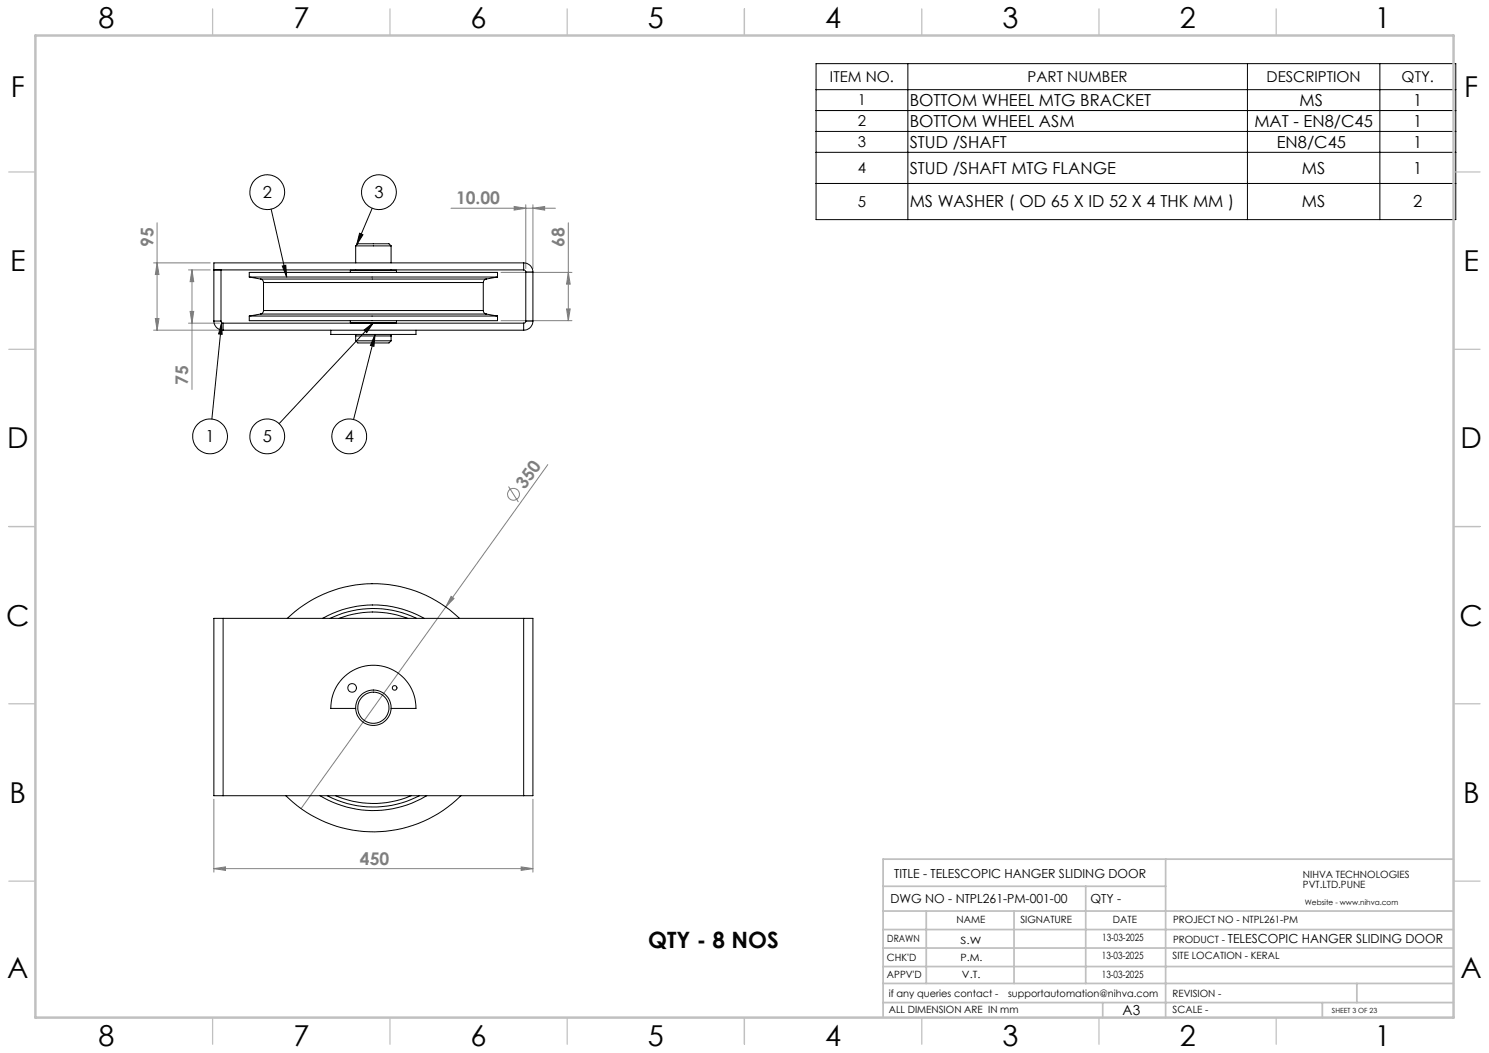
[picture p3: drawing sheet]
<svg xmlns="http://www.w3.org/2000/svg" width="420mm" height="297mm" viewBox="0 0 420 297" stroke-linecap="round" stroke-linejoin="round" font-family="sans-serif">
<g fill="none" stroke="#808080" stroke-width=".28">
<path d="M127.2 58.7h29.5M145 58.2l3.3 .5-3.3 .6zM148.3 57.7v18M150.3 58.7l3.3-.5v1.1zM150.3 57.7v18M43.3 74.2h16M44.3 74.2l.5 3.2h-1zM44.3 62.8v30.3M53.2 76.1h6.1M54.2 76.1l.4 3.3h-1zM54.2 76.1v33.8M141.3 76.8h20"/>
<path d="M160.3 76.8l.5 3.3h-1zM160.3 62.8v27.6M43.3 93.1h18.6M43.8 89.8h1l-.5 3.3zM53.2 91.2h8.7M53.6 87.8h1l-.4 3.4zM141.3 90.4h20M159.8 87.1h1l-.5 3.3zM143.4 137.2l2.8 4.4M154.5 131.1l-28.8 40.1M125.7 171.2l-40.8 56.9M127.2 168.2l.9 .6-2.4 2.4z"/>
<path d="M60.3 225.4v20.6M150.3 225.4v20.6M60.3 245l3.3-.5v1zM60.3 245h90M147 244.5l3.3 .5-3.3 .5z"/>
<circle cx="144.8" cy="139.4" r="1.68"/>
</g>
<g fill="none" stroke="#000" stroke-width=".28">
<path d="M230.2 18h180.4v43.9h-180.4zM256.1 18v43.9M351.9 18v43.9M389.2 18v43.9M230.2 25.3h180.4M230.2 31.2h180.4M230.2 37.1h180.4M76.5 59l4.4 19.1M105 58.7l-4.4 10.3M230.2 43h180.4M230.2 51.7h180.4M79.6 75l1-.2 .3 3.3z"/>
<path d="M101.4 65.8l1 .4-1.8 2.8zM62.5 91l.2 3.3-1-.1zM62.5 91l-2.7 27.2M102.7 93.1l2.6-2.1-1.9 2.8zM105.3 91l-26.6 28.5M105.8 94.3l-.3 3.4-1-.3zM105.8 94.3l-6.1 24"/>
<circle cx="75.4" cy="54.2" r="4.9"/>
<circle cx="106.9" cy="54.2" r="4.9"/>
<circle cx="59.2" cy="123.1" r="4.9"/>
<circle cx="75.4" cy="123.1" r="4.9"/>
<circle cx="98.5" cy="123.1" r="4.9"/>
</g>
<g fill="none" stroke="#c0c0c0" stroke-width=".35">
<path d="M60 2.5v7.5M110 2.5v7.5M160 2.5v7.5M210 2.5v7.5M260 2.5v7.5M310 2.5v7.5M360 2.5v7.5M2.5 48.5h7.5M410 48.5h7.5M2.5 98.5h7.5M410 98.5h7.5M2.5 148.5h7.5"/>
<path d="M410 148.5h7.5M2.5 198.5h7.5M410 198.5h7.5M2.5 248.5h7.5M410 248.5h7.5M60 287v7.5M110 287v7.5M160 287v7.5M210 287v7.5M260 287v7.5M310 287v7.5M360 287v7.5"/>
</g>
<g fill="none" stroke="#c0c0c0" stroke-width=".5">
<path d="M249.1 257h160.9M249.1 250h79.7M261.3 257v20.4M286 257v20.4M306.2 250v27.4M328.8 242.3v44.7M410 242.3h-160.9v44.7M249.1 272.6h160.9M249.1 267.4h160.9M249.1 262.2h160.9M249.1 277.4h160.9M382.7 277.4v5.4"/>
<path d="M249.1 282.8h160.9M311 282.8v4.2M373 282.8v4.2"/>
</g>
<path d="M10 10h400v277h-400z" fill="none" stroke="#c0c0c0" stroke-width=".7"/>
<path d="M79.6 75l1-.2 .3 3.3zM101.4 65.8l1 .4-1.8 2.8zM102.7 93.1l2.6-2.1-1.9 2.8zM105.8 94.3l-.3 3.4-1-.3zM62.5 91l.2 3.3-1-.1z" fill="#000"/>
<g fill="#808080">
<path d="M127.2 168.2l.9 .6-2.4 2.4z"/>
<path d="M60.3 245l3.3-.5v1zM147 244.5l3.3 .5-3.3 .5z"/>
<path d="M54.2 76.1l.4 3.3h-1zM53.6 87.8h1l-.4 3.4z"/>
<path d="M44.3 74.2l.5 3.2h-1zM43.8 89.8h1l-.5 3.3z"/>
<path d="M160.3 76.8l.5 3.3h-1zM159.8 87.1h1l-.5 3.3z"/>
<path d="M145 58.2l3.3 .5-3.3 .6zM150.3 58.7l3.3-.5v1.1z"/>
</g>
<g fill="none" stroke="#000" stroke-width=".28">
<path d="M60.3 76.1h87.4M62.3 76.1v14.5M70.3 78.1h70M70.3 78.1v-1.3h70v1.3M70.3 78.1l3.2 .6M73.5 78.7a1.05 1.05 0 0 1 .8 1M73.5 78.7h63.7M74.3 79.7h62M74.3 79.7v7.9M98.8 76.8v-.6h13v.6M100.3 69.4l.6-.6h8.8l.6 .6M100.3 69.4h10"/>
<path d="M100.3 69.4v4.8M100.3 76.1v.1M110.3 69.4v4.8M110.3 76.1v.1M136.3 79.7v7.9M137.2 78.7a1.05 1.05 0 0 0-.9 1M140.3 78.1l-3.1 .6M147.7 74.2a2.57 2.57 0 0 1 2.6 2.5M147.7 76.1l.4 .1 .2 .5M147.7 74.2v1.9M147.7 74.2h-87.4v16.4M148.3 76.7h2"/>
<path d="M148.3 76.7v13.9M150.3 76.7v13.9M60.3 90.6a2.57 2.57 0 0 0 2.6 2.5M60.3 90.6h2M62.3 90.6l.2 .4 .4 .2M62.9 93.1h84.8M62.9 91.2v1.9M62.9 91.2h84.8M70.3 89.1v1.3h70v-1.3M70.3 89.1h70M73.5 88.6h63.7M73.5 88.6l-3.2 .5"/>
<path d="M74.3 87.6a.97 .97 0 0 1-.8 1M74.3 87.6h62M93.3 93.1v1.2h24v-1.2M98.8 90.4v.6h13v-.6M100.3 96.1h10M100.3 96.1l.6 .6h8.8l.6-.6M100.3 94.8h10M100.3 91v.2M100.3 94.3v1.8M110.3 91v.2M110.3 94.3v1.8M136.3 87.6a.97 .97 0 0 0 .9 1"/>
<path d="M137.2 88.6l3.1 .5M147.7 91.2v1.9M148.3 90.6l-.2 .4-.4 .2M148.3 90.6h2M150.3 90.6a2.57 2.57 0 0 1-2.6 2.5M62.9 174.4h-2.6v50h2.6M62.9 174.4v50M62.9 174.4h84.8M81 174.4a35.1 35.1 0 0 1 48.6 0M91 174.4a29.1 29.1 0 0 1 28.7 0M93.1 174.4a28.1 28.1 0 0 1 24.4 0M95.6 174.4a26.9 26.9 0 0 1 19.4 0"/>
<path d="M147.7 174.4h2.6v50h-2.6M147.7 174.4v50M100.3 199.8h-7a12 12 0 0 1 12-12.2 12 12 0 0 1 12 12.2h-7M62.9 224.4h84.8M80.6 224.4a35 35 0 0 0 49.4 0M90.3 224.4a29 29 0 0 0 30.1 0M92.3 224.4a28.2 28.2 0 0 0 26 0M94.7 224.4a27.1 27.1 0 0 0 21.3 0"/>
<circle cx="99.3" cy="194" r="1.22"/>
<circle cx="105.3" cy="199.6" r="5"/>
<circle cx="105.3" cy="199.6" r="4.4"/>
<circle cx="111.3" cy="194" r=".66"/>
</g>
<g font-size="8.1">
<text x="27.8" y="8">8</text>
<text x="82.8" y="8">7</text>
<text x="132.8" y="8">6</text>
<text x="182.8" y="8">5</text>
<text x="232.8" y="8">4</text>
<text x="282.8" y="8">3</text>
<text x="332.8" y="8">2</text>
<text x="387.8" y="8">1</text>
<text x="3" y="27.2">F</text>
<text x="413" y="27.2">F</text>
<text x="2.8" y="76.5">E</text>
<text x="412.8" y="76.5">E</text>
<text x="2" y="126.5">D</text>
<text x="412" y="126.5">D</text>
<text x="1.7" y="176.5">C</text>
<text x="411.7" y="176.5">C</text>
<text x="2.7" y="226.5">B</text>
<text x="412.7" y="226.5">B</text>
<text x="2" y="275.7">A</text>
<text x="412" y="275.7">A</text>
<text x="27.8" y="295">8</text>
<text x="82.8" y="295">7</text>
<text x="132.8" y="295">6</text>
<text x="182.8" y="295">5</text>
<text x="232.8" y="295">4</text>
<text x="282.8" y="295">3</text>
<text x="332.8" y="295">2</text>
<text x="387.8" y="295">1</text>
</g>
<text font-size="6.3" x="182.9" y="267.5">QTY - 8 NOS</text>
<g font-size="4.9" fill="#808080">
<text x="128.6" y="57.7">10.00</text>
<text x="43.3" y="69.7" transform="rotate(-90 43.3 69.7)">95</text>
<text x="159.3" y="69.7" transform="rotate(-90 159.3 69.7)">68</text>
<text x="53.1" y="108.5" transform="rotate(-90 53.1 108.5)">75</text>
<text x="148" y="138.3" transform="rotate(-54 148 138.3)">350</text>
<text x="101.5" y="243.9">450</text>
</g>
<g font-size="4.7">
<text x="256.6" y="29.9">BOTTOM WHEEL MTG BRACKET</text>
<text x="366.6" y="29.9">MS</text>
<text x="398.6" y="29.9">1</text>
<text x="256.6" y="35.8">BOTTOM WHEEL ASM</text>
<text x="353.8" y="35.8">MAT - EN8/C45</text>
<text x="398.6" y="35.8">1</text>
<text x="256.6" y="41.7">STUD /SHAFT</text>
<text x="360.1" y="41.7">EN8/C45</text>
<text x="398.6" y="41.7">1</text>
<text x="256.6" y="49">STUD /SHAFT MTG FLANGE</text>
<text x="367.2" y="49">MS</text>
<text x="398.6" y="49">1</text>
<text x="74.1" y="55.9">2</text>
<text x="105.6" y="55.9">3</text>
<text x="256.6" y="58.5">MS WASHER ( OD 65 X ID 52 X 4 THK MM )</text>
<text x="367.2" y="58.5">MS</text>
<text x="398.6" y="58.5">2</text>
<text x="58" y="124.7">1</text>
<text x="74.1" y="124.7">5</text>
<text x="97.2" y="124.7">4</text>
</g>
<g font-size="4.2">
<text x="234.1" y="23.1">ITEM NO.</text>
<text x="289.9" y="23.1">PART NUMBER</text>
<text x="357.3" y="23.1">DESCRIPTION</text>
<text x="395.3" y="23.1">QTY.</text>
<text x="242" y="29.7">1</text>
<text x="242" y="35.6">2</text>
<text x="242" y="41.5">3</text>
<text x="242" y="48.9">4</text>
<text x="242" y="58.4">5</text>
</g>
<text font-size="3.9" x="316.7" y="286.4">A3</text>
<g font-size="3.5">
<text x="252.2" y="247.7">TITLE - TELESCOPIC HANGER SLIDING DOOR</text>
<text x="251.2" y="254.8">DWG NO - NTPL261-PM-001-00</text>
<text x="307.6" y="254.8">QTY -</text>
<text x="346.3" y="266.1">TELESCOPIC HANGER SLIDING DOOR</text>
</g>
<g font-size="2.8">
<text x="367.5" y="247.7">NIHVA TECHNOLOGIES</text>
<text x="367.5" y="250.5">PVT.LTD.PUNE</text>
<text x="269.8" y="260.4">NAME</text>
<text x="287.8" y="260.4">SIGNATURE</text>
<text x="313.9" y="260.5">DATE</text>
<text x="330.9" y="260.5">PROJECT NO - NTPL261-PM</text>
<text x="250.3" y="265.7">DRAWN</text>
<text x="270.9" y="266.1">S.W</text>
<text x="310.9" y="265.5">13-03-2025</text>
<text x="330.9" y="266.1">PRODUCT -</text>
<text x="250.2" y="271.1">CHK'D</text>
<text x="250.2" y="275.8">APPV'D</text>
<text x="270.9" y="271.1">P.M.</text>
<text x="271.3" y="275.8">V.T.</text>
<text x="310.8" y="270.6">13-03-2025</text>
<text x="310.8" y="275.8">13-03-2025</text>
<text x="330.7" y="270.6">SITE LOCATION - KERAL</text>
<text x="250.7" y="281.1">if any queries contact -</text>
<text x="284.3" y="281.1">supportautomation@nihva.com</text>
<text x="330.7" y="281.1">REVISION -</text>
<text x="250.7" y="285.6">ALL DIMENSION ARE IN mm</text>
<text x="330.7" y="285.6">SCALE -</text>
</g>
<text font-size="2.1" x="368.1" y="255.1">Website - www.nihva.com</text>
<text font-size="2" x="375.7" y="285.6">SHEET 3 OF 23</text>
</svg>
